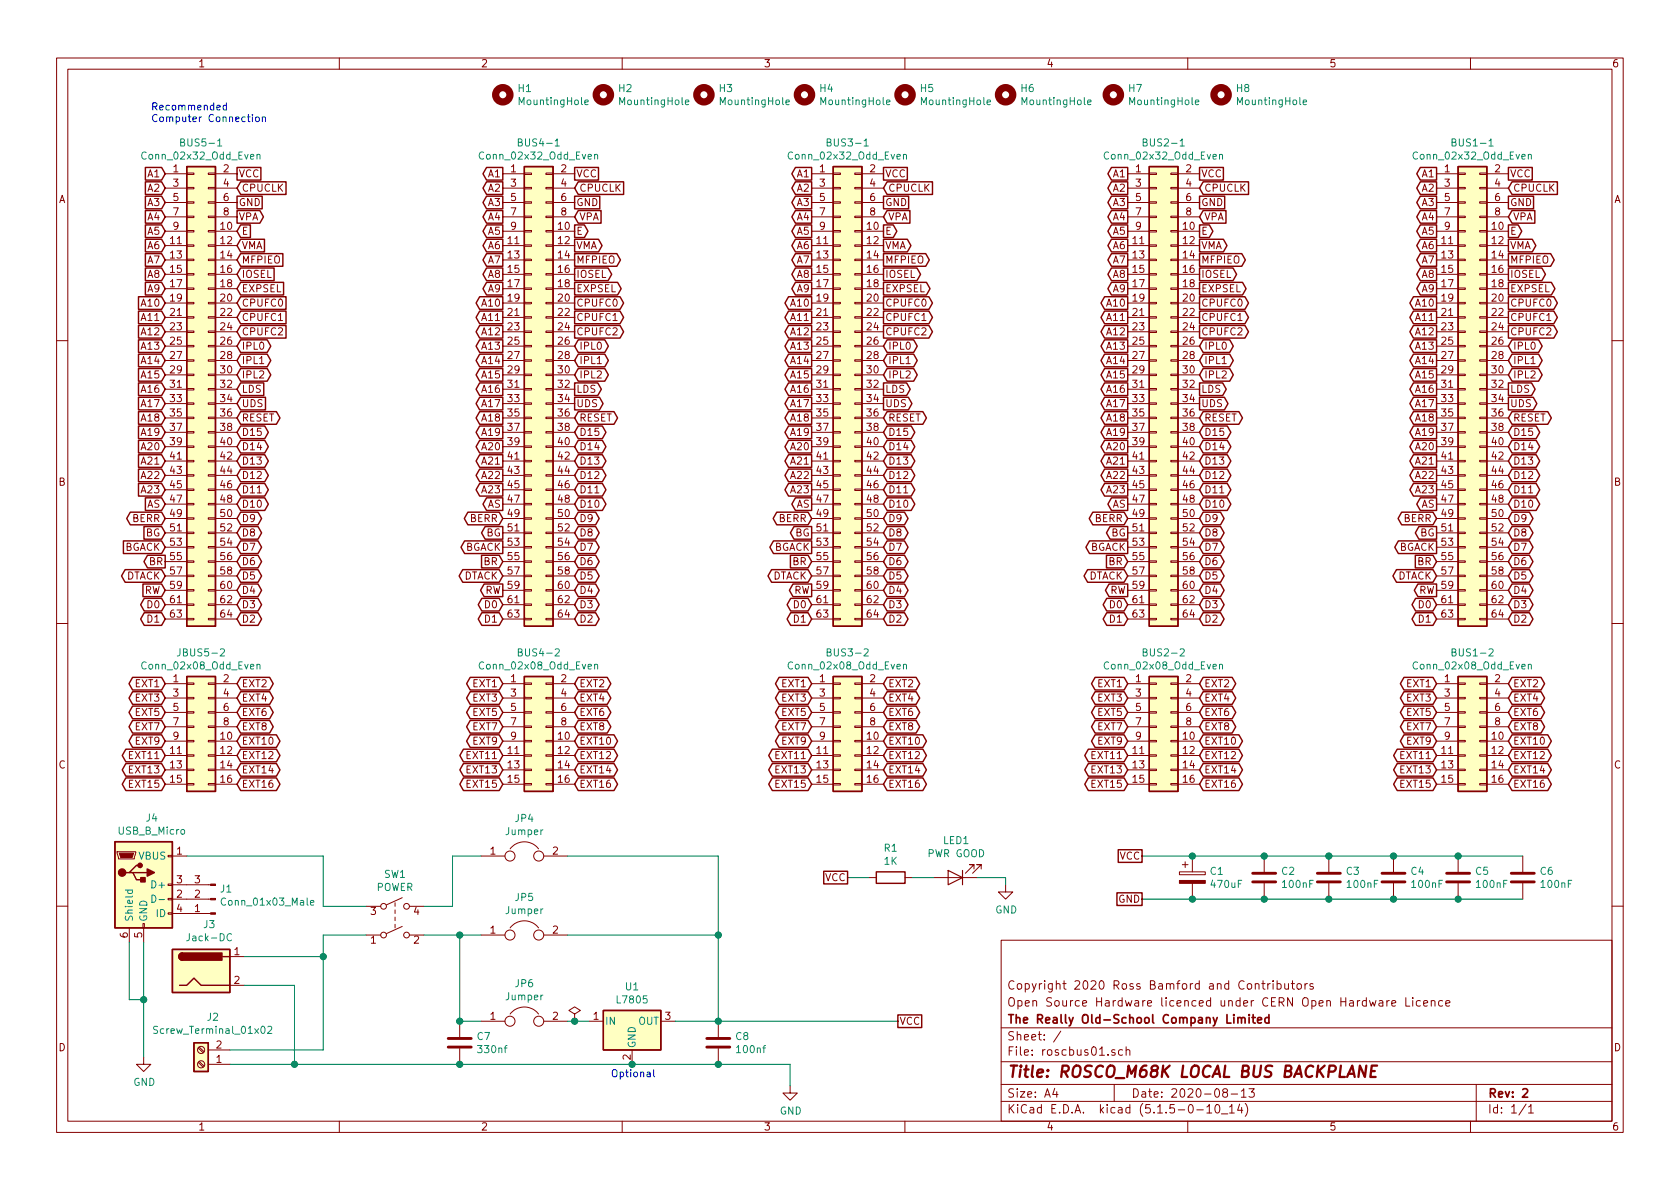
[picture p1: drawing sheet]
EESchema Schematic File Version 4
EELAYER 30 0
EELAYER END
$Descr A4 11693 8268
encoding utf-8
Sheet 1 1
Title "ROSCO_M68K LOCAL BUS BACKPLANE"
Date "2020-08-13"
Rev "2"
Comp "The Really Old-School Company Limited"
Comment1 "Open Source Hardware licenced under CERN Open Hardware Licence"
Comment2 "Copyright 2020 Ross Bamford and Contributors"
Comment3 ""
Comment4 ""
$EndDescr
$Comp
L Connector_Generic:Conn_02x32_Odd_Even BUS5-1
U 1 1
P 1350 2700
F 0 "BUS5-1" H 1400 4417 50  0000 C CNN
F 1 "Conn_02x32_Odd_Even" H 1400 4326 50  0000 C CNN
F 2 "rosco_m68k:pin-2X32" H 1350 2700 50  0001 C CNN
F 3 "~" H 1350 2700 50  0001 C CNN
	1    1350 2700
	1    0    0    -1  
$EndComp
$Comp
L Connector_Generic:Conn_02x08_Odd_Even JBUS5-2
U 1 1
P 1350 5050
F 0 "JBUS5-2" H 1400 5567 50  0000 C CNN
F 1 "Conn_02x08_Odd_Even" H 1400 5476 50  0000 C CNN
F 2 "rosco_m68k:pin-2X8" H 1350 5050 50  0001 C CNN
F 3 "~" H 1350 5050 50  0001 C CNN
	1    1350 5050
	1    0    0    -1  
$EndComp
Text GLabel 1150 1200 0    50   Input ~ 0
A1
Text GLabel 1150 1300 0    50   Input ~ 0
A2
Text GLabel 1150 1400 0    50   Input ~ 0
A3
Text GLabel 1150 1500 0    50   Input ~ 0
A4
Text GLabel 1150 1600 0    50   Input ~ 0
A5
Text GLabel 1150 1700 0    50   Input ~ 0
A6
Text GLabel 1150 1800 0    50   Input ~ 0
A7
Text GLabel 1150 1900 0    50   Input ~ 0
A8
Text GLabel 1150 2000 0    50   Input ~ 0
A9
Text GLabel 1150 2100 0    50   Input ~ 0
A10
Text GLabel 1150 2200 0    50   Input ~ 0
A11
Text GLabel 1150 2300 0    50   Input ~ 0
A12
Text GLabel 1150 2400 0    50   Input ~ 0
A13
Text GLabel 1150 2500 0    50   Input ~ 0
A14
Text GLabel 1150 2600 0    50   Input ~ 0
A15
Text GLabel 1150 2700 0    50   Input ~ 0
A16
Text GLabel 1150 2800 0    50   Input ~ 0
A17
Text GLabel 1150 2900 0    50   Input ~ 0
A18
Text GLabel 1150 3000 0    50   Input ~ 0
A19
Text GLabel 1150 3100 0    50   Input ~ 0
A20
Text GLabel 1150 3200 0    50   Input ~ 0
A21
Text GLabel 1150 3300 0    50   Input ~ 0
A22
Text GLabel 1150 3400 0    50   Input ~ 0
A23
Text GLabel 1150 3500 0    50   Input ~ 0
AS
Text GLabel 1150 3600 0    50   BiDi ~ 0
BERR
Text GLabel 1150 3700 0    50   Input ~ 0
BG
Text GLabel 1150 3800 0    50   Input ~ 0
BGACK
Text GLabel 1150 3900 0    50   Output ~ 0
BR
Text GLabel 1150 4000 0    50   BiDi ~ 0
DTACK
Text GLabel 1150 4100 0    50   Input ~ 0
RW
Text GLabel 1150 4200 0    50   BiDi ~ 0
D0
Text GLabel 1150 4300 0    50   BiDi ~ 0
D1
Text GLabel 1650 4300 2    50   BiDi ~ 0
D2
Text GLabel 1650 4200 2    50   BiDi ~ 0
D3
Text GLabel 1650 4100 2    50   BiDi ~ 0
D4
Text GLabel 1650 4000 2    50   BiDi ~ 0
D5
Text GLabel 1650 3900 2    50   BiDi ~ 0
D6
Text GLabel 1650 3800 2    50   BiDi ~ 0
D7
Text GLabel 1650 3700 2    50   BiDi ~ 0
D8
Text GLabel 1650 3600 2    50   BiDi ~ 0
D9
Text GLabel 1650 3500 2    50   BiDi ~ 0
D10
Text GLabel 1650 3400 2    50   BiDi ~ 0
D11
Text GLabel 1650 3300 2    50   BiDi ~ 0
D12
Text GLabel 1650 3200 2    50   BiDi ~ 0
D13
Text GLabel 1650 3100 2    50   BiDi ~ 0
D14
Text GLabel 1650 3000 2    50   BiDi ~ 0
D15
Text GLabel 1650 1300 2    50   Input ~ 0
CPUCLK
Text GLabel 1650 1500 2    50   Output ~ 0
VPA
Text GLabel 1650 1600 2    50   Input ~ 0
E
Text GLabel 1650 1700 2    50   Input ~ 0
VMA
Text GLabel 1650 1900 2    50   Input ~ 0
IOSEL
Text GLabel 1650 2100 2    50   Input ~ 0
CPUFC0
Text GLabel 1650 2200 2    50   Input ~ 0
CPUFC1
Text GLabel 1650 2300 2    50   Input ~ 0
CPUFC2
Text GLabel 1650 2400 2    50   3State ~ 0
IPL0
Text GLabel 1650 2500 2    50   3State ~ 0
IPL1
Text GLabel 1650 2600 2    50   3State ~ 0
IPL2
Text GLabel 1650 2700 2    50   Input ~ 0
LDS
Text GLabel 1650 2800 2    50   Input ~ 0
UDS
Text GLabel 1650 2900 2    50   BiDi ~ 0
RESET
Text GLabel 1150 4750 0    50   3State ~ 0
EXT1
Text GLabel 1150 4850 0    50   3State ~ 0
EXT3
Text GLabel 1150 4950 0    50   3State ~ 0
EXT5
Text GLabel 1150 5050 0    50   3State ~ 0
EXT7
Text GLabel 1150 5150 0    50   3State ~ 0
EXT9
Text GLabel 1150 5250 0    50   3State ~ 0
EXT11
Text GLabel 1150 5350 0    50   3State ~ 0
EXT13
Text GLabel 1150 5450 0    50   3State ~ 0
EXT15
Text GLabel 1650 4750 2    50   3State ~ 0
EXT2
Text GLabel 1650 4850 2    50   3State ~ 0
EXT4
Text GLabel 1650 4950 2    50   3State ~ 0
EXT6
Text GLabel 1650 5050 2    50   3State ~ 0
EXT8
Text GLabel 1650 5150 2    50   3State ~ 0
EXT10
Text GLabel 1650 5250 2    50   3State ~ 0
EXT12
Text GLabel 1650 5350 2    50   3State ~ 0
EXT14
Text GLabel 1650 5450 2    50   3State ~ 0
EXT16
$Comp
L Connector_Generic:Conn_02x32_Odd_Even BUS4-1
U 1 1
P 3700 2700
F 0 "BUS4-1" H 3750 4417 50  0000 C CNN
F 1 "Conn_02x32_Odd_Even" H 3750 4326 50  0000 C CNN
F 2 "rosco_m68k:pin-2X32" H 3700 2700 50  0001 C CNN
F 3 "~" H 3700 2700 50  0001 C CNN
	1    3700 2700
	1    0    0    -1  
$EndComp
$Comp
L Connector_Generic:Conn_02x08_Odd_Even BUS4-2
U 1 1
P 3700 5050
F 0 "BUS4-2" H 3750 5567 50  0000 C CNN
F 1 "Conn_02x08_Odd_Even" H 3750 5476 50  0000 C CNN
F 2 "rosco_m68k:pin-2X8" H 3700 5050 50  0001 C CNN
F 3 "~" H 3700 5050 50  0001 C CNN
	1    3700 5050
	1    0    0    -1  
$EndComp
Text GLabel 3500 1200 0    50   Output ~ 0
A1
Text GLabel 3500 1300 0    50   Output ~ 0
A2
Text GLabel 3500 1400 0    50   Output ~ 0
A3
Text GLabel 3500 1500 0    50   Output ~ 0
A4
Text GLabel 3500 1600 0    50   Output ~ 0
A5
Text GLabel 3500 1700 0    50   Output ~ 0
A6
Text GLabel 3500 1800 0    50   Output ~ 0
A7
Text GLabel 3500 1900 0    50   Output ~ 0
A8
Text GLabel 3500 2000 0    50   Output ~ 0
A9
Text GLabel 3500 2100 0    50   Output ~ 0
A10
Text GLabel 3500 2200 0    50   Output ~ 0
A11
Text GLabel 3500 2300 0    50   Output ~ 0
A12
Text GLabel 3500 2400 0    50   Output ~ 0
A13
Text GLabel 3500 2500 0    50   Output ~ 0
A14
Text GLabel 3500 2600 0    50   Output ~ 0
A15
Text GLabel 3500 2700 0    50   Output ~ 0
A16
Text GLabel 3500 2800 0    50   Output ~ 0
A17
Text GLabel 3500 2900 0    50   Output ~ 0
A18
Text GLabel 3500 3000 0    50   Output ~ 0
A19
Text GLabel 3500 3100 0    50   Output ~ 0
A20
Text GLabel 3500 3200 0    50   Output ~ 0
A21
Text GLabel 3500 3300 0    50   Output ~ 0
A22
Text GLabel 3500 3400 0    50   Output ~ 0
A23
Text GLabel 3500 3500 0    50   Output ~ 0
AS
Text GLabel 3500 3600 0    50   BiDi ~ 0
BERR
Text GLabel 3500 3700 0    50   Output ~ 0
BG
Text GLabel 3500 3800 0    50   Output ~ 0
BGACK
Text GLabel 3500 3900 0    50   Input ~ 0
BR
Text GLabel 3500 4000 0    50   BiDi ~ 0
DTACK
Text GLabel 3500 4100 0    50   Output ~ 0
RW
Text GLabel 3500 4200 0    50   BiDi ~ 0
D0
Text GLabel 3500 4300 0    50   BiDi ~ 0
D1
Text GLabel 4000 4300 2    50   BiDi ~ 0
D2
Text GLabel 4000 4200 2    50   BiDi ~ 0
D3
Text GLabel 4000 4100 2    50   BiDi ~ 0
D4
Text GLabel 4000 4000 2    50   BiDi ~ 0
D5
Text GLabel 4000 3900 2    50   BiDi ~ 0
D6
Text GLabel 4000 3800 2    50   BiDi ~ 0
D7
Text GLabel 4000 3700 2    50   BiDi ~ 0
D8
Text GLabel 4000 3600 2    50   BiDi ~ 0
D9
Text GLabel 4000 3500 2    50   BiDi ~ 0
D10
Text GLabel 4000 3400 2    50   BiDi ~ 0
D11
Text GLabel 4000 3300 2    50   BiDi ~ 0
D12
Text GLabel 4000 3200 2    50   BiDi ~ 0
D13
Text GLabel 4000 3100 2    50   BiDi ~ 0
D14
Text GLabel 4000 3000 2    50   BiDi ~ 0
D15
Text GLabel 4000 1300 2    50   Input ~ 0
CPUCLK
Text GLabel 4000 1500 2    50   Input ~ 0
VPA
Text GLabel 4000 1600 2    50   Output ~ 0
E
Text GLabel 4000 1700 2    50   Output ~ 0
VMA
Text GLabel 4000 1800 2    50   Output ~ 0
MFPIEO
Text GLabel 4000 1900 2    50   Output ~ 0
IOSEL
Text GLabel 4000 2000 2    50   Output ~ 0
EXPSEL
Text GLabel 4000 2100 2    50   Output ~ 0
CPUFC0
Text GLabel 4000 2200 2    50   Output ~ 0
CPUFC1
Text GLabel 4000 2300 2    50   Output ~ 0
CPUFC2
Text GLabel 4000 2400 2    50   3State ~ 0
IPL0
Text GLabel 4000 2500 2    50   3State ~ 0
IPL1
Text GLabel 4000 2600 2    50   3State ~ 0
IPL2
Text GLabel 4000 2700 2    50   Output ~ 0
LDS
Text GLabel 4000 2800 2    50   Output ~ 0
UDS
Text GLabel 4000 2900 2    50   BiDi ~ 0
RESET
Text GLabel 3500 4750 0    50   3State ~ 0
EXT1
Text GLabel 3500 4850 0    50   3State ~ 0
EXT3
Text GLabel 3500 4950 0    50   3State ~ 0
EXT5
Text GLabel 3500 5050 0    50   3State ~ 0
EXT7
Text GLabel 3500 5150 0    50   3State ~ 0
EXT9
Text GLabel 3500 5250 0    50   3State ~ 0
EXT11
Text GLabel 3500 5350 0    50   3State ~ 0
EXT13
Text GLabel 3500 5450 0    50   3State ~ 0
EXT15
Text GLabel 4000 4750 2    50   3State ~ 0
EXT2
Text GLabel 4000 4850 2    50   3State ~ 0
EXT4
Text GLabel 4000 4950 2    50   3State ~ 0
EXT6
Text GLabel 4000 5050 2    50   3State ~ 0
EXT8
Text GLabel 4000 5150 2    50   3State ~ 0
EXT10
Text GLabel 4000 5250 2    50   3State ~ 0
EXT12
Text GLabel 4000 5350 2    50   3State ~ 0
EXT14
Text GLabel 4000 5450 2    50   3State ~ 0
EXT16
Text GLabel 4000 1200 2    50   UnSpc ~ 0
VCC
Text GLabel 4000 1400 2    50   UnSpc ~ 0
GND
Text GLabel 1650 2000 2    50   Input ~ 0
EXPSEL
Text GLabel 1650 1800 2    50   Input ~ 0
MFPIEO
Text GLabel 1650 1200 2    50   UnSpc ~ 0
VCC
Text GLabel 1650 1400 2    50   UnSpc ~ 0
GND
$Comp
L Connector_Generic:Conn_02x32_Odd_Even BUS3-1
U 1 1
P 5850 2700
F 0 "BUS3-1" H 5900 4417 50  0000 C CNN
F 1 "Conn_02x32_Odd_Even" H 5900 4326 50  0000 C CNN
F 2 "rosco_m68k:pin-2X32" H 5850 2700 50  0001 C CNN
F 3 "~" H 5850 2700 50  0001 C CNN
	1    5850 2700
	1    0    0    -1  
$EndComp
$Comp
L Connector_Generic:Conn_02x08_Odd_Even BUS3-2
U 1 1
P 5850 5050
F 0 "BUS3-2" H 5900 5567 50  0000 C CNN
F 1 "Conn_02x08_Odd_Even" H 5900 5476 50  0000 C CNN
F 2 "rosco_m68k:pin-2X8" H 5850 5050 50  0001 C CNN
F 3 "~" H 5850 5050 50  0001 C CNN
	1    5850 5050
	1    0    0    -1  
$EndComp
Text GLabel 5650 1200 0    50   Output ~ 0
A1
Text GLabel 5650 1300 0    50   Output ~ 0
A2
Text GLabel 5650 1400 0    50   Output ~ 0
A3
Text GLabel 5650 1500 0    50   Output ~ 0
A4
Text GLabel 5650 1600 0    50   Output ~ 0
A5
Text GLabel 5650 1700 0    50   Output ~ 0
A6
Text GLabel 5650 1800 0    50   Output ~ 0
A7
Text GLabel 5650 1900 0    50   Output ~ 0
A8
Text GLabel 5650 2000 0    50   Output ~ 0
A9
Text GLabel 5650 2100 0    50   Output ~ 0
A10
Text GLabel 5650 2200 0    50   Output ~ 0
A11
Text GLabel 5650 2300 0    50   Output ~ 0
A12
Text GLabel 5650 2400 0    50   Output ~ 0
A13
Text GLabel 5650 2500 0    50   Output ~ 0
A14
Text GLabel 5650 2600 0    50   Output ~ 0
A15
Text GLabel 5650 2700 0    50   Output ~ 0
A16
Text GLabel 5650 2800 0    50   Output ~ 0
A17
Text GLabel 5650 2900 0    50   Output ~ 0
A18
Text GLabel 5650 3000 0    50   Output ~ 0
A19
Text GLabel 5650 3100 0    50   Output ~ 0
A20
Text GLabel 5650 3200 0    50   Output ~ 0
A21
Text GLabel 5650 3300 0    50   Output ~ 0
A22
Text GLabel 5650 3400 0    50   Output ~ 0
A23
Text GLabel 5650 3500 0    50   Output ~ 0
AS
Text GLabel 5650 3600 0    50   BiDi ~ 0
BERR
Text GLabel 5650 3700 0    50   Output ~ 0
BG
Text GLabel 5650 3800 0    50   Output ~ 0
BGACK
Text GLabel 5650 3900 0    50   Input ~ 0
BR
Text GLabel 5650 4000 0    50   BiDi ~ 0
DTACK
Text GLabel 5650 4100 0    50   Output ~ 0
RW
Text GLabel 5650 4200 0    50   BiDi ~ 0
D0
Text GLabel 5650 4300 0    50   BiDi ~ 0
D1
Text GLabel 6150 4300 2    50   BiDi ~ 0
D2
Text GLabel 6150 4200 2    50   BiDi ~ 0
D3
Text GLabel 6150 4100 2    50   BiDi ~ 0
D4
Text GLabel 6150 4000 2    50   BiDi ~ 0
D5
Text GLabel 6150 3900 2    50   BiDi ~ 0
D6
Text GLabel 6150 3800 2    50   BiDi ~ 0
D7
Text GLabel 6150 3700 2    50   BiDi ~ 0
D8
Text GLabel 6150 3600 2    50   BiDi ~ 0
D9
Text GLabel 6150 3500 2    50   BiDi ~ 0
D10
Text GLabel 6150 3400 2    50   BiDi ~ 0
D11
Text GLabel 6150 3300 2    50   BiDi ~ 0
D12
Text GLabel 6150 3200 2    50   BiDi ~ 0
D13
Text GLabel 6150 3100 2    50   BiDi ~ 0
D14
Text GLabel 6150 3000 2    50   BiDi ~ 0
D15
Text GLabel 6150 1300 2    50   Input ~ 0
CPUCLK
Text GLabel 6150 1500 2    50   Input ~ 0
VPA
Text GLabel 6150 1600 2    50   Output ~ 0
E
Text GLabel 6150 1700 2    50   Output ~ 0
VMA
Text GLabel 6150 1800 2    50   Output ~ 0
MFPIEO
Text GLabel 6150 1900 2    50   Output ~ 0
IOSEL
Text GLabel 6150 2000 2    50   Output ~ 0
EXPSEL
Text GLabel 6150 2100 2    50   Output ~ 0
CPUFC0
Text GLabel 6150 2200 2    50   Output ~ 0
CPUFC1
Text GLabel 6150 2300 2    50   Output ~ 0
CPUFC2
Text GLabel 6150 2400 2    50   3State ~ 0
IPL0
Text GLabel 6150 2500 2    50   3State ~ 0
IPL1
Text GLabel 6150 2600 2    50   3State ~ 0
IPL2
Text GLabel 6150 2700 2    50   Output ~ 0
LDS
Text GLabel 6150 2800 2    50   Output ~ 0
UDS
Text GLabel 6150 2900 2    50   BiDi ~ 0
RESET
Text GLabel 5650 4750 0    50   3State ~ 0
EXT1
Text GLabel 5650 4850 0    50   3State ~ 0
EXT3
Text GLabel 5650 4950 0    50   3State ~ 0
EXT5
Text GLabel 5650 5050 0    50   3State ~ 0
EXT7
Text GLabel 5650 5150 0    50   3State ~ 0
EXT9
Text GLabel 5650 5250 0    50   3State ~ 0
EXT11
Text GLabel 5650 5350 0    50   3State ~ 0
EXT13
Text GLabel 5650 5450 0    50   3State ~ 0
EXT15
Text GLabel 6150 4750 2    50   3State ~ 0
EXT2
Text GLabel 6150 4850 2    50   3State ~ 0
EXT4
Text GLabel 6150 4950 2    50   3State ~ 0
EXT6
Text GLabel 6150 5050 2    50   3State ~ 0
EXT8
Text GLabel 6150 5150 2    50   3State ~ 0
EXT10
Text GLabel 6150 5250 2    50   3State ~ 0
EXT12
Text GLabel 6150 5350 2    50   3State ~ 0
EXT14
Text GLabel 6150 5450 2    50   3State ~ 0
EXT16
Text GLabel 6150 1200 2    50   UnSpc ~ 0
VCC
Text GLabel 6150 1400 2    50   UnSpc ~ 0
GND
$Comp
L Connector_Generic:Conn_02x32_Odd_Even BUS2-1
U 1 1
P 8050 2700
F 0 "BUS2-1" H 8100 4417 50  0000 C CNN
F 1 "Conn_02x32_Odd_Even" H 8100 4326 50  0000 C CNN
F 2 "rosco_m68k:pin-2X32" H 8050 2700 50  0001 C CNN
F 3 "~" H 8050 2700 50  0001 C CNN
	1    8050 2700
	1    0    0    -1  
$EndComp
$Comp
L Connector_Generic:Conn_02x08_Odd_Even BUS2-2
U 1 1
P 8050 5050
F 0 "BUS2-2" H 8100 5567 50  0000 C CNN
F 1 "Conn_02x08_Odd_Even" H 8100 5476 50  0000 C CNN
F 2 "rosco_m68k:pin-2X8" H 8050 5050 50  0001 C CNN
F 3 "~" H 8050 5050 50  0001 C CNN
	1    8050 5050
	1    0    0    -1  
$EndComp
Text GLabel 7850 1200 0    50   Output ~ 0
A1
Text GLabel 7850 1300 0    50   Output ~ 0
A2
Text GLabel 7850 1400 0    50   Output ~ 0
A3
Text GLabel 7850 1500 0    50   Output ~ 0
A4
Text GLabel 7850 1600 0    50   Output ~ 0
A5
Text GLabel 7850 1700 0    50   Output ~ 0
A6
Text GLabel 7850 1800 0    50   Output ~ 0
A7
Text GLabel 7850 1900 0    50   Output ~ 0
A8
Text GLabel 7850 2000 0    50   Output ~ 0
A9
Text GLabel 7850 2100 0    50   Output ~ 0
A10
Text GLabel 7850 2200 0    50   Output ~ 0
A11
Text GLabel 7850 2300 0    50   Output ~ 0
A12
Text GLabel 7850 2400 0    50   Output ~ 0
A13
Text GLabel 7850 2500 0    50   Output ~ 0
A14
Text GLabel 7850 2600 0    50   Output ~ 0
A15
Text GLabel 7850 2700 0    50   Output ~ 0
A16
Text GLabel 7850 2800 0    50   Output ~ 0
A17
Text GLabel 7850 2900 0    50   Output ~ 0
A18
Text GLabel 7850 3000 0    50   Output ~ 0
A19
Text GLabel 7850 3100 0    50   Output ~ 0
A20
Text GLabel 7850 3200 0    50   Output ~ 0
A21
Text GLabel 7850 3300 0    50   Output ~ 0
A22
Text GLabel 7850 3400 0    50   Output ~ 0
A23
Text GLabel 7850 3500 0    50   Output ~ 0
AS
Text GLabel 7850 3600 0    50   BiDi ~ 0
BERR
Text GLabel 7850 3700 0    50   Output ~ 0
BG
Text GLabel 7850 3800 0    50   Output ~ 0
BGACK
Text GLabel 7850 3900 0    50   Input ~ 0
BR
Text GLabel 7850 4000 0    50   BiDi ~ 0
DTACK
Text GLabel 7850 4100 0    50   Output ~ 0
RW
Text GLabel 7850 4200 0    50   BiDi ~ 0
D0
Text GLabel 7850 4300 0    50   BiDi ~ 0
D1
Text GLabel 8350 4300 2    50   BiDi ~ 0
D2
Text GLabel 8350 4200 2    50   BiDi ~ 0
D3
Text GLabel 8350 4100 2    50   BiDi ~ 0
D4
Text GLabel 8350 4000 2    50   BiDi ~ 0
D5
Text GLabel 8350 3900 2    50   BiDi ~ 0
D6
Text GLabel 8350 3800 2    50   BiDi ~ 0
D7
Text GLabel 8350 3700 2    50   BiDi ~ 0
D8
Text GLabel 8350 3600 2    50   BiDi ~ 0
D9
Text GLabel 8350 3500 2    50   BiDi ~ 0
D10
Text GLabel 8350 3400 2    50   BiDi ~ 0
D11
Text GLabel 8350 3300 2    50   BiDi ~ 0
D12
Text GLabel 8350 3200 2    50   BiDi ~ 0
D13
Text GLabel 8350 3100 2    50   BiDi ~ 0
D14
Text GLabel 8350 3000 2    50   BiDi ~ 0
D15
Text GLabel 8350 1300 2    50   Input ~ 0
CPUCLK
Text GLabel 8350 1500 2    50   Input ~ 0
VPA
Text GLabel 8350 1600 2    50   Output ~ 0
E
Text GLabel 8350 1700 2    50   Output ~ 0
VMA
Text GLabel 8350 1800 2    50   Output ~ 0
MFPIEO
Text GLabel 8350 1900 2    50   Output ~ 0
IOSEL
Text GLabel 8350 2000 2    50   Output ~ 0
EXPSEL
Text GLabel 8350 2100 2    50   Output ~ 0
CPUFC0
Text GLabel 8350 2200 2    50   Output ~ 0
CPUFC1
Text GLabel 8350 2300 2    50   Output ~ 0
CPUFC2
Text GLabel 8350 2400 2    50   3State ~ 0
IPL0
Text GLabel 8350 2500 2    50   3State ~ 0
IPL1
Text GLabel 8350 2600 2    50   3State ~ 0
IPL2
Text GLabel 8350 2700 2    50   Output ~ 0
LDS
Text GLabel 8350 2800 2    50   Output ~ 0
UDS
Text GLabel 8350 2900 2    50   BiDi ~ 0
RESET
Text GLabel 7850 4750 0    50   3State ~ 0
EXT1
Text GLabel 7850 4850 0    50   3State ~ 0
EXT3
Text GLabel 7850 4950 0    50   3State ~ 0
EXT5
Text GLabel 7850 5050 0    50   3State ~ 0
EXT7
Text GLabel 7850 5150 0    50   3State ~ 0
EXT9
Text GLabel 7850 5250 0    50   3State ~ 0
EXT11
Text GLabel 7850 5350 0    50   3State ~ 0
EXT13
Text GLabel 7850 5450 0    50   3State ~ 0
EXT15
Text GLabel 8350 4750 2    50   3State ~ 0
EXT2
Text GLabel 8350 4850 2    50   3State ~ 0
EXT4
Text GLabel 8350 4950 2    50   3State ~ 0
EXT6
Text GLabel 8350 5050 2    50   3State ~ 0
EXT8
Text GLabel 8350 5150 2    50   3State ~ 0
EXT10
Text GLabel 8350 5250 2    50   3State ~ 0
EXT12
Text GLabel 8350 5350 2    50   3State ~ 0
EXT14
Text GLabel 8350 5450 2    50   3State ~ 0
EXT16
Text GLabel 8350 1200 2    50   UnSpc ~ 0
VCC
Text GLabel 8350 1400 2    50   UnSpc ~ 0
GND
$Comp
L Connector_Generic:Conn_02x32_Odd_Even BUS1-1
U 1 1
P 10200 2700
F 0 "BUS1-1" H 10250 4417 50  0000 C CNN
F 1 "Conn_02x32_Odd_Even" H 10250 4326 50  0000 C CNN
F 2 "rosco_m68k:pin-2X32" H 10200 2700 50  0001 C CNN
F 3 "~" H 10200 2700 50  0001 C CNN
	1    10200 2700
	1    0    0    -1  
$EndComp
$Comp
L Connector_Generic:Conn_02x08_Odd_Even BUS1-2
U 1 1
P 10200 5050
F 0 "BUS1-2" H 10250 5567 50  0000 C CNN
F 1 "Conn_02x08_Odd_Even" H 10250 5476 50  0000 C CNN
F 2 "rosco_m68k:pin-2X8" H 10200 5050 50  0001 C CNN
F 3 "~" H 10200 5050 50  0001 C CNN
	1    10200 5050
	1    0    0    -1  
$EndComp
Text GLabel 10000 1200 0    50   Output ~ 0
A1
Text GLabel 10000 1300 0    50   Output ~ 0
A2
Text GLabel 10000 1400 0    50   Output ~ 0
A3
Text GLabel 10000 1500 0    50   Output ~ 0
A4
Text GLabel 10000 1600 0    50   Output ~ 0
A5
Text GLabel 10000 1700 0    50   Output ~ 0
A6
Text GLabel 10000 1800 0    50   Output ~ 0
A7
Text GLabel 10000 1900 0    50   Output ~ 0
A8
Text GLabel 10000 2000 0    50   Output ~ 0
A9
Text GLabel 10000 2100 0    50   Output ~ 0
A10
Text GLabel 10000 2200 0    50   Output ~ 0
A11
Text GLabel 10000 2300 0    50   Output ~ 0
A12
Text GLabel 10000 2400 0    50   Output ~ 0
A13
Text GLabel 10000 2500 0    50   Output ~ 0
A14
Text GLabel 10000 2600 0    50   Output ~ 0
A15
Text GLabel 10000 2700 0    50   Output ~ 0
A16
Text GLabel 10000 2800 0    50   Output ~ 0
A17
Text GLabel 10000 2900 0    50   Output ~ 0
A18
Text GLabel 10000 3000 0    50   Output ~ 0
A19
Text GLabel 10000 3100 0    50   Output ~ 0
A20
Text GLabel 10000 3200 0    50   Output ~ 0
A21
Text GLabel 10000 3300 0    50   Output ~ 0
A22
Text GLabel 10000 3400 0    50   Output ~ 0
A23
Text GLabel 10000 3500 0    50   Output ~ 0
AS
Text GLabel 10000 3600 0    50   BiDi ~ 0
BERR
Text GLabel 10000 3700 0    50   Output ~ 0
BG
Text GLabel 10000 3800 0    50   Output ~ 0
BGACK
Text GLabel 10000 3900 0    50   Input ~ 0
BR
Text GLabel 10000 4000 0    50   BiDi ~ 0
DTACK
Text GLabel 10000 4100 0    50   Output ~ 0
RW
Text GLabel 10000 4200 0    50   BiDi ~ 0
D0
Text GLabel 10000 4300 0    50   BiDi ~ 0
D1
Text GLabel 10500 4300 2    50   BiDi ~ 0
D2
Text GLabel 10500 4200 2    50   BiDi ~ 0
D3
Text GLabel 10500 4100 2    50   BiDi ~ 0
D4
Text GLabel 10500 4000 2    50   BiDi ~ 0
D5
Text GLabel 10500 3900 2    50   BiDi ~ 0
D6
Text GLabel 10500 3800 2    50   BiDi ~ 0
D7
Text GLabel 10500 3700 2    50   BiDi ~ 0
D8
Text GLabel 10500 3600 2    50   BiDi ~ 0
D9
Text GLabel 10500 3500 2    50   BiDi ~ 0
D10
Text GLabel 10500 3400 2    50   BiDi ~ 0
D11
Text GLabel 10500 3300 2    50   BiDi ~ 0
D12
Text GLabel 10500 3200 2    50   BiDi ~ 0
D13
Text GLabel 10500 3100 2    50   BiDi ~ 0
D14
Text GLabel 10500 3000 2    50   BiDi ~ 0
D15
Text GLabel 10500 1300 2    50   Input ~ 0
CPUCLK
Text GLabel 10500 1500 2    50   Input ~ 0
VPA
Text GLabel 10500 1600 2    50   Output ~ 0
E
Text GLabel 10500 1700 2    50   Output ~ 0
VMA
Text GLabel 10500 1800 2    50   Output ~ 0
MFPIEO
Text GLabel 10500 1900 2    50   Output ~ 0
IOSEL
Text GLabel 10500 2000 2    50   Output ~ 0
EXPSEL
Text GLabel 10500 2100 2    50   Output ~ 0
CPUFC0
Text GLabel 10500 2200 2    50   Output ~ 0
CPUFC1
Text GLabel 10500 2300 2    50   Output ~ 0
CPUFC2
Text GLabel 10500 2400 2    50   3State ~ 0
IPL0
Text GLabel 10500 2500 2    50   3State ~ 0
IPL1
Text GLabel 10500 2600 2    50   3State ~ 0
IPL2
Text GLabel 10500 2700 2    50   Output ~ 0
LDS
Text GLabel 10500 2800 2    50   Output ~ 0
UDS
Text GLabel 10500 2900 2    50   BiDi ~ 0
RESET
Text GLabel 10000 4750 0    50   3State ~ 0
EXT1
Text GLabel 10000 4850 0    50   3State ~ 0
EXT3
Text GLabel 10000 4950 0    50   3State ~ 0
EXT5
Text GLabel 10000 5050 0    50   3State ~ 0
EXT7
Text GLabel 10000 5150 0    50   3State ~ 0
EXT9
Text GLabel 10000 5250 0    50   3State ~ 0
EXT11
Text GLabel 10000 5350 0    50   3State ~ 0
EXT13
Text GLabel 10000 5450 0    50   3State ~ 0
EXT15
Text GLabel 10500 4750 2    50   3State ~ 0
EXT2
Text GLabel 10500 4850 2    50   3State ~ 0
EXT4
Text GLabel 10500 4950 2    50   3State ~ 0
EXT6
Text GLabel 10500 5050 2    50   3State ~ 0
EXT8
Text GLabel 10500 5150 2    50   3State ~ 0
EXT10
Text GLabel 10500 5250 2    50   3State ~ 0
EXT12
Text GLabel 10500 5350 2    50   3State ~ 0
EXT14
Text GLabel 10500 5450 2    50   3State ~ 0
EXT16
Text GLabel 10500 1200 2    50   UnSpc ~ 0
VCC
Text GLabel 10500 1400 2    50   UnSpc ~ 0
GND
$Comp
L Connector:Jack-DC J3
U 1 1
P 1400 6750
F 0 "J3" H 1457 7075 50  0000 C CNN
F 1 "Jack-DC" H 1457 6984 50  0000 C CNN
F 2 "Connector_BarrelJack:BarrelJack_Wuerth_6941xx301002" H 1450 6710 50  0001 C CNN
F 3 "~" H 1450 6710 50  0001 C CNN
	1    1400 6750
	1    0    0    -1  
$EndComp
$Comp
L Regulator_Linear:L7805 U1
U 1 1
P 4400 7100
F 0 "U1" H 4400 7342 50  0000 C CNN
F 1 "L7805" H 4400 7251 50  0000 C CNN
F 2 "Package_TO_SOT_THT:TO-220F-3_Horizontal_TabDown" H 4425 6950 50  0001 L CIN
F 3 "http://www.st.com/content/ccc/resource/technical/document/datasheet/41/4f/b3/b0/12/d4/47/88/CD00000444.pdf/files/CD00000444.pdf/jcr:content/translations/en.CD00000444.pdf" H 4400 7050 50  0001 C CNN
	1    4400 7100
	1    0    0    -1  
$EndComp
$Comp
L Device:C C7
U 1 1
P 3200 7250
F 0 "C7" H 3315 7296 50  0000 L CNN
F 1 "330nf" H 3315 7205 50  0000 L CNN
F 2 "Capacitor_THT:C_Rect_L7.0mm_W2.0mm_P5.00mm" H 3238 7100 50  0001 C CNN
F 3 "~" H 3200 7250 50  0001 C CNN
	1    3200 7250
	1    0    0    -1  
$EndComp
$Comp
L Device:C C8
U 1 1
P 5000 7250
F 0 "C8" H 5115 7296 50  0000 L CNN
F 1 "100nf" H 5115 7205 50  0000 L CNN
F 2 "Capacitor_THT:C_Rect_L7.0mm_W2.0mm_P5.00mm" H 5038 7100 50  0001 C CNN
F 3 "~" H 5000 7250 50  0001 C CNN
	1    5000 7250
	1    0    0    -1  
$EndComp
$Comp
L power:GND #PWR0101
U 1 1
P 1000 7350
F 0 "#PWR0101" H 1000 7100 50  0001 C CNN
F 1 "GND" H 1005 7177 50  0000 C CNN
F 2 "" H 1000 7350 50  0001 C CNN
F 3 "" H 1000 7350 50  0001 C CNN
	1    1000 7350
	1    0    0    -1  
$EndComp
Connection ~ 3200 7100
Wire Wire Line
	4700 7100 5000 7100
Wire Wire Line
	5000 7400 4400 7400
Connection ~ 4400 7400
Connection ~ 5000 7100
Wire Wire Line
	5000 7400 5500 7400
Connection ~ 5000 7400
Wire Wire Line
	5500 7400 5500 7550
$Comp
L power:GND #PWR0102
U 1 1
P 5500 7550
F 0 "#PWR0102" H 5500 7300 50  0001 C CNN
F 1 "GND" H 5505 7377 50  0000 C CNN
F 2 "" H 5500 7550 50  0001 C CNN
F 3 "" H 5500 7550 50  0001 C CNN
	1    5500 7550
	1    0    0    -1  
$EndComp
Text GLabel 6250 7100 2    50   UnSpc ~ 0
VCC
$Comp
L Device:Jumper JP5
U 1 1
P 3650 6500
F 0 "JP5" H 3650 6764 50  0000 C CNN
F 1 "Jumper" H 3650 6673 50  0000 C CNN
F 2 "Connector_PinHeader_2.54mm:PinHeader_1x02_P2.54mm_Vertical" H 3650 6500 50  0001 C CNN
F 3 "~" H 3650 6500 50  0001 C CNN
	1    3650 6500
	1    0    0    -1  
$EndComp
$Comp
L Device:Jumper JP4
U 1 1
P 3650 5950
F 0 "JP4" H 3650 6214 50  0000 C CNN
F 1 "Jumper" H 3650 6123 50  0000 C CNN
F 2 "Connector_PinHeader_2.54mm:PinHeader_1x02_P2.54mm_Vertical" H 3650 5950 50  0001 C CNN
F 3 "~" H 3650 5950 50  0001 C CNN
	1    3650 5950
	1    0    0    -1  
$EndComp
$Comp
L power:PWR_FLAG #FLG0101
U 1 1
P 4000 7100
F 0 "#FLG0101" H 4000 7175 50  0001 C CNN
F 1 "PWR_FLAG" H 4000 7250 50  0001 C CNN
F 2 "" H 4000 7100 50  0001 C CNN
F 3 "~" H 4000 7100 50  0001 C CNN
	1    4000 7100
	1    0    0    -1  
$EndComp
$Comp
L Device:CP C1
U 1 1
P 8300 6100
F 0 "C1" H 8418 6146 50  0000 L CNN
F 1 "470uF" H 8418 6055 50  0000 L CNN
F 2 "rosco_m68k:C-Electrolytic-3,5-10" H 8338 5950 50  0001 C CNN
F 3 "~" H 8300 6100 50  0001 C CNN
	1    8300 6100
	1    0    0    -1  
$EndComp
$Comp
L Device:C C2
U 1 1
P 8800 6100
F 0 "C2" H 8915 6146 50  0000 L CNN
F 1 "100nF" H 8915 6055 50  0000 L CNN
F 2 "Capacitor_THT:C_Rect_L7.0mm_W2.0mm_P5.00mm" H 8838 5950 50  0001 C CNN
F 3 "~" H 8800 6100 50  0001 C CNN
	1    8800 6100
	1    0    0    -1  
$EndComp
$Comp
L Device:C C3
U 1 1
P 9250 6100
F 0 "C3" H 9365 6146 50  0000 L CNN
F 1 "100nF" H 9365 6055 50  0000 L CNN
F 2 "Capacitor_THT:C_Rect_L7.0mm_W2.0mm_P5.00mm" H 9288 5950 50  0001 C CNN
F 3 "~" H 9250 6100 50  0001 C CNN
	1    9250 6100
	1    0    0    -1  
$EndComp
$Comp
L Device:C C4
U 1 1
P 9700 6100
F 0 "C4" H 9815 6146 50  0000 L CNN
F 1 "100nF" H 9815 6055 50  0000 L CNN
F 2 "Capacitor_THT:C_Rect_L7.0mm_W2.0mm_P5.00mm" H 9738 5950 50  0001 C CNN
F 3 "~" H 9700 6100 50  0001 C CNN
	1    9700 6100
	1    0    0    -1  
$EndComp
$Comp
L Device:C C5
U 1 1
P 10150 6100
F 0 "C5" H 10265 6146 50  0000 L CNN
F 1 "100nF" H 10265 6055 50  0000 L CNN
F 2 "Capacitor_THT:C_Rect_L7.0mm_W2.0mm_P5.00mm" H 10188 5950 50  0001 C CNN
F 3 "~" H 10150 6100 50  0001 C CNN
	1    10150 6100
	1    0    0    -1  
$EndComp
$Comp
L Device:Jumper JP6
U 1 1
P 3650 7100
F 0 "JP6" H 3650 7364 50  0000 C CNN
F 1 "Jumper" H 3650 7273 50  0000 C CNN
F 2 "Connector_PinHeader_2.54mm:PinHeader_1x02_P2.54mm_Vertical" H 3650 7100 50  0001 C CNN
F 3 "~" H 3650 7100 50  0001 C CNN
	1    3650 7100
	1    0    0    -1  
$EndComp
Wire Wire Line
	3950 6500 5000 6500
Wire Wire Line
	3950 7100 4000 7100
Wire Wire Line
	3350 7100 3200 7100
Wire Wire Line
	3950 5950 5000 5950
Wire Wire Line
	3200 7400 4400 7400
$Comp
L Connector:Conn_01x03_Male J1
U 1 1
P 1500 6250
F 0 "J1" H 1472 6182 50  0000 R CNN
F 1 "Conn_01x03_Male" H 1472 6273 50  0000 R CNN
F 2 "Connector_PinHeader_2.54mm:PinHeader_1x03_P2.54mm_Vertical" H 1500 6250 50  0001 C CNN
F 3 "~" H 1500 6250 50  0001 C CNN
	1    1500 6250
	-1   0    0    1   
$EndComp
$Comp
L Device:C C6
U 1 1
P 10600 6100
F 0 "C6" H 10715 6146 50  0000 L CNN
F 1 "100nF" H 10715 6055 50  0000 L CNN
F 2 "Capacitor_THT:C_Rect_L7.0mm_W2.0mm_P5.00mm" H 10638 5950 50  0001 C CNN
F 3 "~" H 10600 6100 50  0001 C CNN
	1    10600 6100
	1    0    0    -1  
$EndComp
Wire Wire Line
	7950 5950 8300 5950
Connection ~ 8300 5950
Wire Wire Line
	8300 5950 8800 5950
Connection ~ 8800 5950
Wire Wire Line
	8800 5950 9250 5950
Connection ~ 9250 5950
Wire Wire Line
	9250 5950 9700 5950
Connection ~ 9700 5950
Wire Wire Line
	9700 5950 10150 5950
Connection ~ 10150 5950
Wire Wire Line
	10150 5950 10600 5950
Wire Wire Line
	10600 6250 10150 6250
Connection ~ 8300 6250
Wire Wire Line
	8300 6250 7950 6250
Connection ~ 8800 6250
Wire Wire Line
	8800 6250 8300 6250
Connection ~ 9250 6250
Wire Wire Line
	9250 6250 8800 6250
Connection ~ 9700 6250
Wire Wire Line
	9700 6250 9250 6250
Connection ~ 10150 6250
Wire Wire Line
	10150 6250 9700 6250
Text GLabel 7950 5950 0    50   UnSpc ~ 0
VCC
Text GLabel 7950 6250 0    50   UnSpc ~ 0
GND
$Comp
L Device:LED LED1
U 1 1
P 6650 6100
F 0 "LED1" H 6643 5845 50  0000 C CNN
F 1 "PWR GOOD" H 6643 5936 50  0000 C CNN
F 2 "LED_THT:LED_D5.0mm" H 6650 6100 50  0001 C CNN
F 3 "~" H 6650 6100 50  0001 C CNN
	1    6650 6100
	-1   0    0    1   
$EndComp
$Comp
L Connector:Screw_Terminal_01x02 J2
U 1 1
P 1400 7400
F 0 "J2" H 1318 7075 50  0000 C CNN
F 1 "Screw_Terminal_01x02" H 1318 7166 50  0000 C CNN
F 2 "TerminalBlock_Phoenix:TerminalBlock_Phoenix_MPT-0,5-2-2.54_1x02_P2.54mm_Horizontal" H 1400 7400 50  0001 C CNN
F 3 "~" H 1400 7400 50  0001 C CNN
	1    1400 7400
	-1   0    0    1   
$EndComp
$Comp
L Device:R R1
U 1 1
P 6200 6100
F 0 "R1" V 5993 6100 50  0000 C CNN
F 1 "1K" V 6084 6100 50  0000 C CNN
F 2 "rosco_m68k:R-0207_10" V 6130 6100 50  0001 C CNN
F 3 "~" H 6200 6100 50  0001 C CNN
	1    6200 6100
	0    1    1    0   
$EndComp
Text GLabel 5900 6100 0    50   UnSpc ~ 0
VCC
$Comp
L power:GND #PWR0103
U 1 1
P 7000 6150
F 0 "#PWR0103" H 7000 5900 50  0001 C CNN
F 1 "GND" H 7005 5977 50  0000 C CNN
F 2 "" H 7000 6150 50  0001 C CNN
F 3 "" H 7000 6150 50  0001 C CNN
	1    7000 6150
	1    0    0    -1  
$EndComp
Text Notes 1050 850  0    50   ~ 0
Recommended\nComputer Connection
Text Notes 4250 7500 0    50   ~ 0
Optional
Wire Wire Line
	7000 6100 7000 6150
Wire Wire Line
	6800 6100 7000 6100
Wire Wire Line
	6500 6100 6350 6100
Wire Wire Line
	6050 6100 5900 6100
$Comp
L Switch:SW_DPST SW1
U 1 1
P 2750 6400
F 0 "SW1" H 2750 6725 50  0000 C CNN
F 1 "POWER" H 2750 6634 50  0000 C CNN
F 2 "local-footprints:NKK-M2021SS1W01" H 2750 6400 50  0001 C CNN
F 3 "~" H 2750 6400 50  0001 C CNN
	1    2750 6400
	1    0    0    -1  
$EndComp
Wire Wire Line
	2250 6650 2250 6500
Wire Wire Line
	2250 6500 2550 6500
Wire Wire Line
	2250 5950 2250 6300
Wire Wire Line
	2250 6300 2550 6300
Wire Wire Line
	3200 6500 3200 7100
Wire Wire Line
	5000 6500 5000 7100
Connection ~ 5000 6500
Wire Wire Line
	5000 5950 5000 6500
Wire Wire Line
	1000 6550 1000 6950
Wire Wire Line
	900  6550 900  6950
Wire Wire Line
	900  6950 1000 6950
Connection ~ 1000 6950
Wire Wire Line
	1000 6950 1000 7350
Wire Wire Line
	1600 7400 2050 7400
Wire Wire Line
	2250 7300 2250 6650
Wire Wire Line
	1600 7300 2250 7300
Connection ~ 2250 6650
Wire Wire Line
	2050 6850 2050 7400
Wire Wire Line
	1700 6850 2050 6850
Wire Wire Line
	3150 6300 3150 5950
Wire Wire Line
	3150 5950 3350 5950
Wire Wire Line
	2950 6300 3150 6300
Wire Wire Line
	2950 6500 3200 6500
Connection ~ 3200 6500
Wire Wire Line
	3200 6500 3350 6500
Wire Wire Line
	2050 7400 3200 7400
Connection ~ 2050 7400
Connection ~ 3200 7400
Wire Wire Line
	1300 5950 2250 5950
$Comp
L Connector:USB_B_Micro J4
U 1 1
P 1000 6150
F 0 "J4" H 1057 6617 50  0000 C CNN
F 1 "USB_B_Micro" H 1057 6526 50  0000 C CNN
F 2 "Connector_USB:USB_Micro-B_Wuerth_614105150721_Vertical" H 1150 6100 50  0001 C CNN
F 3 "~" H 1150 6100 50  0001 C CNN
	1    1000 6150
	1    0    0    -1  
$EndComp
$Comp
L Mechanical:MountingHole H1
U 1 1
P 3500 650
F 0 "H1" H 3600 696 50  0000 L CNN
F 1 "MountingHole" H 3600 605 50  0000 L CNN
F 2 "MountingHole:MountingHole_3.2mm_M3" H 3500 650 50  0001 C CNN
F 3 "~" H 3500 650 50  0001 C CNN
	1    3500 650 
	1    0    0    -1  
$EndComp
$Comp
L Mechanical:MountingHole H2
U 1 1
P 4200 650
F 0 "H2" H 4300 696 50  0000 L CNN
F 1 "MountingHole" H 4300 605 50  0000 L CNN
F 2 "MountingHole:MountingHole_3.2mm_M3" H 4200 650 50  0001 C CNN
F 3 "~" H 4200 650 50  0001 C CNN
	1    4200 650 
	1    0    0    -1  
$EndComp
$Comp
L Mechanical:MountingHole H3
U 1 1
P 4900 650
F 0 "H3" H 5000 696 50  0000 L CNN
F 1 "MountingHole" H 5000 605 50  0000 L CNN
F 2 "MountingHole:MountingHole_3.2mm_M3" H 4900 650 50  0001 C CNN
F 3 "~" H 4900 650 50  0001 C CNN
	1    4900 650 
	1    0    0    -1  
$EndComp
$Comp
L Mechanical:MountingHole H4
U 1 1
P 5600 650
F 0 "H4" H 5700 696 50  0000 L CNN
F 1 "MountingHole" H 5700 605 50  0000 L CNN
F 2 "MountingHole:MountingHole_3.2mm_M3" H 5600 650 50  0001 C CNN
F 3 "~" H 5600 650 50  0001 C CNN
	1    5600 650 
	1    0    0    -1  
$EndComp
$Comp
L Mechanical:MountingHole H5
U 1 1
P 6300 650
F 0 "H5" H 6400 696 50  0000 L CNN
F 1 "MountingHole" H 6400 605 50  0000 L CNN
F 2 "MountingHole:MountingHole_3.2mm_M3" H 6300 650 50  0001 C CNN
F 3 "~" H 6300 650 50  0001 C CNN
	1    6300 650 
	1    0    0    -1  
$EndComp
$Comp
L Mechanical:MountingHole H6
U 1 1
P 7000 650
F 0 "H6" H 7100 696 50  0000 L CNN
F 1 "MountingHole" H 7100 605 50  0000 L CNN
F 2 "MountingHole:MountingHole_3.2mm_M3" H 7000 650 50  0001 C CNN
F 3 "~" H 7000 650 50  0001 C CNN
	1    7000 650 
	1    0    0    -1  
$EndComp
$Comp
L Mechanical:MountingHole H8
U 1 1
P 8500 650
F 0 "H8" H 8600 696 50  0000 L CNN
F 1 "MountingHole" H 8600 605 50  0000 L CNN
F 2 "MountingHole:MountingHole_3.2mm_M3" H 8500 650 50  0001 C CNN
F 3 "~" H 8500 650 50  0001 C CNN
	1    8500 650 
	1    0    0    -1  
$EndComp
$Comp
L Mechanical:MountingHole H7
U 1 1
P 7750 650
F 0 "H7" H 7850 696 50  0000 L CNN
F 1 "MountingHole" H 7850 605 50  0000 L CNN
F 2 "MountingHole:MountingHole_3.2mm_M3" H 7750 650 50  0001 C CNN
F 3 "~" H 7750 650 50  0001 C CNN
	1    7750 650 
	1    0    0    -1  
$EndComp
Connection ~ 4000 7100
Wire Wire Line
	4000 7100 4100 7100
Wire Wire Line
	1700 6650 2250 6650
Wire Wire Line
	5000 7100 6250 7100
$EndSCHEMATC
